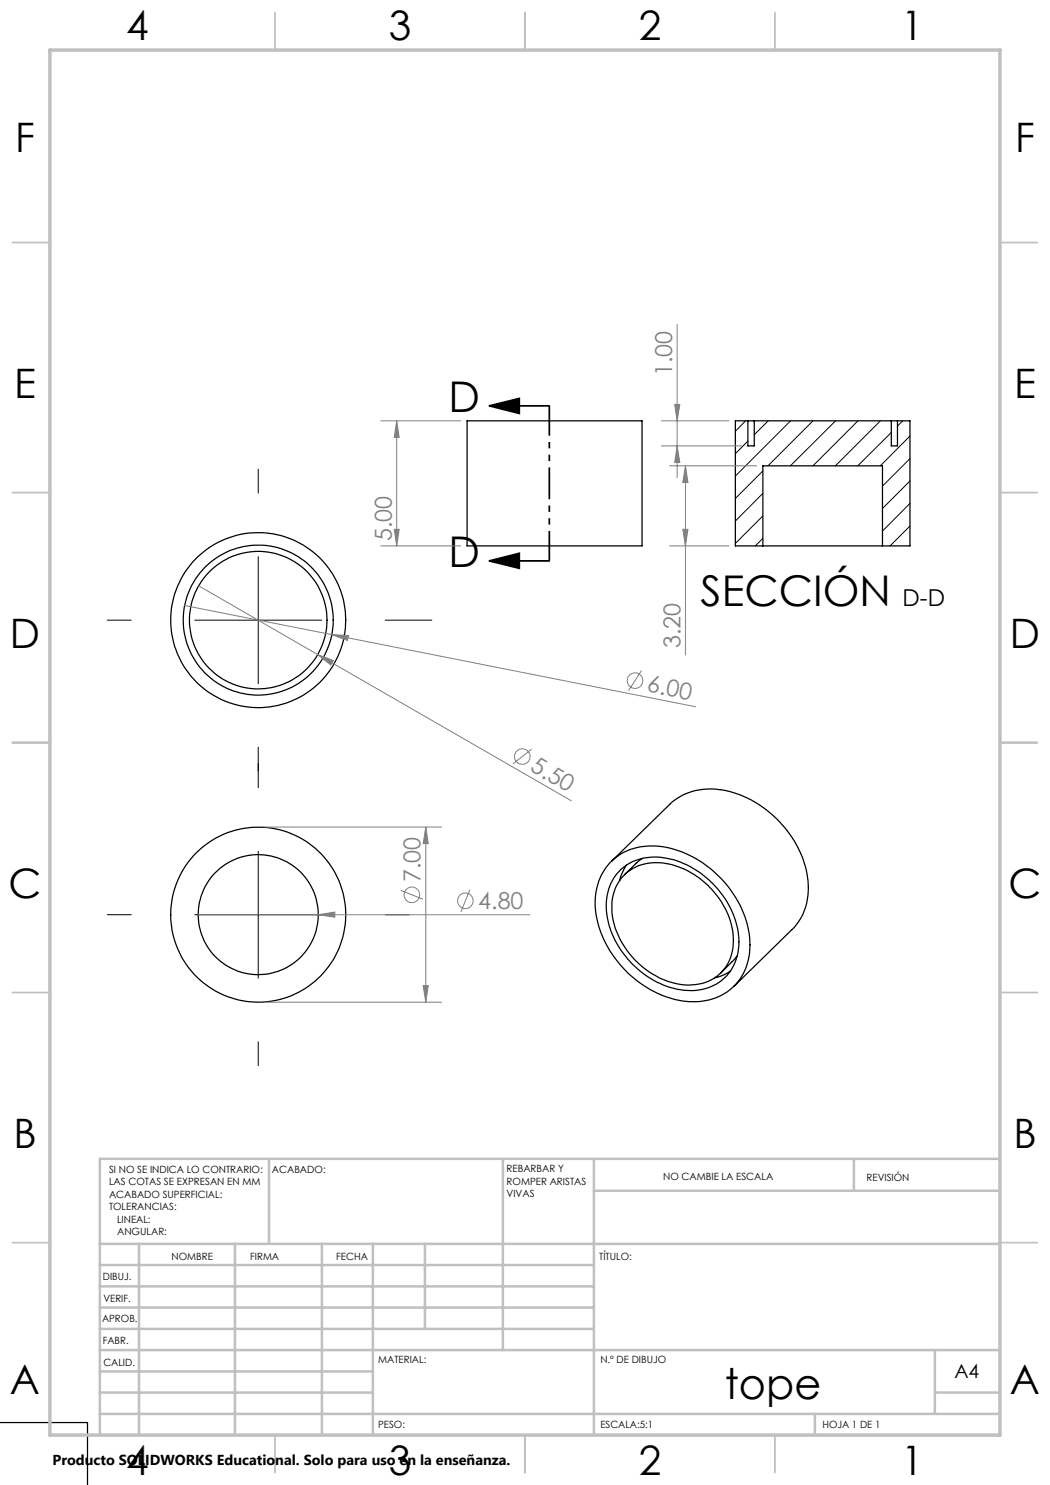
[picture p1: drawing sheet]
<svg xmlns="http://www.w3.org/2000/svg" width="210mm" height="297mm" viewBox="0 0 210 297" stroke-linecap="round" stroke-linejoin="round" font-family="sans-serif">
<g fill="none" stroke="#000" stroke-width=".25">
<path d="M93.4 84.2h35v25h-35zM149.6 84.2h1.2M149.6 84.2v5h1.2v-5M149.6 84.2h-2.5v25h5.5M150.8 84.2h27.5M178.3 84.2h1.2M178.3 84.2v5h1.2v-5M179.5 84.2h2.5v25h-5.5M152.6 109.2h23.9M152.6 109.2v-16h23.9v16M122 172.5a12.4 12.4 0 0 1 13-2.6 21.6 21.6 0 0 1 14.9 17.7 11.1 11.1 0 0 1-6.1 11.7 15.6 15.6 0 0 1-14.4-1.8 21 21 0 0 1-10.4-17.3 11.5 11.5 0 0 1 3-7.7zM122.3 172.3l11.6-11.4a12.1 12.1 0 0 1 11.4-2.8 21.8 21.8 0 0 1 16.3 18.1 11.6 11.6 0 0 1-3.2 9.7l-11.6 11.4"/>
<path d="M124.2 173.9a10.9 10.9 0 0 1 10.5-2 18.6 18.6 0 0 1 13.1 15.8 9.3 9.3 0 0 1-8.6 10.4 17 17 0 0 1-14.6-7.5 14.3 14.3 0 0 1-2.4-13.9l.8-1.5zM124.5 175.3a9.7 9.7 0 0 1 10.5-2.2 17.1 17.1 0 0 1 11.6 13.7 8.6 8.6 0 0 1-6.1 9.9 14.1 14.1 0 0 1-12.2-3.5 15.9 15.9 0 0 1-5.9-12.7 8.7 8.7 0 0 1 2.1-5.2zM125.3 173l-1 1.9-.4 1.2M128.4 171.7l-1.2 .9-2.3 2.3M146 194.2l-1.5 .9-1.6 .5M147.5 191.2l-3.4 3.4M-.1 284.5h17.6v12.6"/>
<circle cx="51.6" cy="124" r="17.5"/>
<circle cx="51.6" cy="124" r="15"/>
<circle cx="51.7" cy="124" r="13.8"/>
<circle cx="51.6" cy="182.9" r="12"/>
<circle cx="51.6" cy="182.9" r="17.5"/>
</g>
<g fill="none" stroke="#000" stroke-width=".2">
<path d="M51.6 93.8v4.8M149.1 84.2l-2 2.1M149.6 88.2l-2.5 2.5M152.6 94.2l-5.5 5.5M152.6 98.7l-5.5 5.5M153.6 84.2l-2.8 2.8M158.1 84.2l-11 11M162.6 84.2l-9 9M167.1 84.2l-9 9M171.6 84.2l-9 9M176.1 84.2l-9 9M178.3 86.5l-6.7 6.7"/>
<path d="M180.6 84.2l-1.1 1M182 87.2l-5.9 6M182 91.7l-5.5 5.5M182 96.2l-5.5 5.5M51.6 111.3v25.4M152.6 103.2l-5.5 5.5M152.6 107.7l-1.5 1.5M182 100.7l-5.5 5.5M182 105.2l-4 4M21.4 124h4.8M38.9 124h25.4M77 124h9.4"/>
<path d="M51.6 149.4v8.1M51.6 170.2v25.4M21.4 182.9h4.8M38.9 182.9h25.4M77 182.9h4.8M51.6 208.3v4.8"/>
</g>
<g fill="none" stroke="#808080" stroke-width=".2">
<path d="M135.4 64.9v30.6M76.2 84.2h15.9M79.3 84.2l.5 3.3h-1zM79.3 84.2v25M132.3 89.2h16M132.3 84.2h13.5M133.9 93.2h17.4M134.9 80.9h1.1l-.6 3.3zM135.4 89.2l.6 3.3h-1.1zM137.1 93.2l.5 3.3h-1zM137.1 93.2v37.8M39.7 117.2l74.6 43"/>
<path d="M76.2 109.2h15.9M78.8 105.9h1l-.5 3.3zM133.9 109.2h11.9M136.6 105.9h1l-.5 3.3zM36.9 121.1l29.5 5.8M63.5 130.9l3.2 1.2-.6 .9zM66.4 126.9l3.3 .2-.2 1zM66.4 126.9l72.7 14.5M128.3 134.1l-2.6 4M106.3 149.8l-3.7 3M52.9 165.4h35.4M80.2 178.1l4.4 1.7"/>
<path d="M85.2 165.4l.5 3.3h-1.1zM85.2 165.4v35M94 177.9l-1.8 4.5M39.7 182.9h66.3M63.6 182.9l3.4-.5v1zM84.6 197.1h1.1l-.5 3.3zM52.9 200.4h35.4"/>
<circle cx="127" cy="136.1" r="1.54"/>
<circle cx="104.5" cy="151.3" r="1.56"/>
<circle cx="82.4" cy="179" r="1.55"/>
<circle cx="93.1" cy="180.2" r="1.55"/>
</g>
<path d="M97.9 81.2l6-1.5v3zM97.9 81.2h12M97.9 112.2l6-1.5v3zM97.9 112.2h12" fill="none" stroke="#000" stroke-width=".35"/>
<path d="M109.9 81.2v31" fill="none" stroke="#000" stroke-width=".35" stroke-dasharray="6.3 1.3 1.3 1.3 1.3 1.3" stroke-dashoffset=".4" stroke-linecap="butt"/>
<g fill="none" stroke="#c0c0c0" stroke-width=".35">
<path d="M55 2.5v7.5M105 2.5v7.5M155 2.5v7.5M2.5 48.5h7.5M200 48.5h7.5M2.5 98.5h7.5M200 98.5h7.5M2.5 148.5h7.5M200 148.5h7.5M2.5 198.5h7.5M200 198.5h7.5M2.5 248.5h7.5"/>
<path d="M200 248.5h7.5M55 287v7.5M105 287v7.5M155 287v7.5"/>
</g>
<g fill="none" stroke="#c0c0c0" stroke-width=".5">
<path d="M53.8 231.8v17M100.6 231.8v38.2M118.8 231.8v55.2M118.8 238.2h81.2M170.8 231.8v6.4M200 231.8h-180v55.2M20 248.8h180M20 257.3h98.8M20 253h98.8M27.8 248.8v38.2M47 248.8v38.2M64.4 248.8v38.2"/>
<path d="M74.6 248.8v38.2M85 248.8v17M20 265.8h98.8M20 261.5h98.8M20 278.5h54.6M20 274.3h54.6M20 270h180M187 278.5h13M187 270v12.8M20 282.8h180M163 282.8v4.2"/>
</g>
<path d="M10 10h190v277h-190z" fill="none" stroke="#c0c0c0" stroke-width=".7"/>
<path d="M97.9 81.2l6-1.5v3zM97.9 112.2l6-1.5v3z" fill="#000"/>
<g fill="#808080">
<path d="M63.5 130.9l3.2 1.2-.6 .9z"/>
<path d="M66.4 126.9l3.3 .2-.2 1z"/>
<path d="M63.6 182.9l3.4-.5v1z"/>
<path d="M136.6 105.9h1l-.5 3.3zM137.1 93.2l.5 3.3h-1zM135.4 89.2l.6 3.3h-1.1zM134.9 80.9h1.1l-.6 3.3z"/>
<path d="M85.2 165.4l.5 3.3h-1.1zM84.6 197.1h1.1l-.5 3.3zM79.3 84.2l.5 3.3h-1zM78.8 105.9h1l-.5 3.3z"/>
</g>
<g font-size="8.5">
<text x="89.7" y="82.4">D</text>
<text x="89.7" y="113.4">D</text>
<text x="140.1" y="121.2">SECCIÓN</text>
<text x="145" y="279.7">tope</text>
</g>
<g font-size="8.1">
<text x="25.2" y="8">4</text>
<text x="77.7" y="8">3</text>
<text x="127.7" y="8">2</text>
<text x="180.2" y="8">1</text>
<text x="3" y="30.4">F</text>
<text x="203" y="30.4">F</text>
<text x="2.8" y="79.6">E</text>
<text x="202.8" y="79.6">E</text>
<text x="2" y="129.6">D</text>
<text x="202" y="129.6">D</text>
<text x="1.7" y="179.6">C</text>
<text x="201.7" y="179.6">C</text>
<text x="2.7" y="229.6">B</text>
<text x="202.7" y="229.6">B</text>
<text x="2" y="278.9">A</text>
<text x="202" y="278.9">A</text>
<text x="25.2" y="295">4</text>
<text x="77.7" y="295">3</text>
<text x="127.7" y="295">2</text>
<text x="180.2" y="295">1</text>
</g>
<g font-size="4.7" fill="#808080">
<text x="134.4" y="75.2" transform="rotate(-90 134.4 75.2)">1.00</text>
<text x="78.3" y="108.2" transform="rotate(-90 78.3 108.2)">5.00</text>
<text x="136.1" y="129.7" transform="rotate(-90 136.1 129.7)">3.20</text>
<text x="129.2" y="138.3" transform="rotate(11 129.2 138.3)">6.00</text>
<text x="105.8" y="154.1" transform="rotate(30 105.8 154.1)">5.50</text>
<text x="84.1" y="176.4" transform="rotate(-90 84.1 176.4)">7.00</text>
<text x="95.7" y="181.9">4.80</text>
</g>
<text font-size="4.7" x="180.5" y="121.2">D-D</text>
<text font-size="3.9" x="190.9" y="275.5">A4</text>
<text font-size="2.9" x="10.5" y="292.9">Producto SOLIDWORKS Educational. Solo para uso en la enseñanza.</text>
<g font-size="2">
<text x="21.8" y="234.6">SI NO SE INDICA LO CONTRARIO:</text>
<text x="21.8" y="237.1">LAS COTAS SE EXPRESAN EN MM</text>
<text x="21.8" y="239.6">ACABADO SUPERFICIAL:</text>
<text x="54.4" y="234.6">ACABADO:</text>
<text x="101.3" y="234.5">REBARBAR Y</text>
<text x="101.3" y="237">ROMPER ARISTAS</text>
<text x="101.3" y="239.5">VIVAS</text>
<text x="132.6" y="236">NO CAMBIE LA ESCALA</text>
<text x="173.3" y="236.2">REVISIÓN</text>
<text x="21.8" y="242.1">TOLERANCIAS:</text>
<text x="23.4" y="244.6">LINEAL:</text>
<text x="23.4" y="247.1">ANGULAR:</text>
<text x="34.3" y="252">NOMBRE</text>
<text x="50" y="251.9">FIRMA</text>
<text x="67.2" y="251.9">FECHA</text>
<text x="119.9" y="251.9">TÍTULO:</text>
<text x="20.6" y="256.1">DIBUJ.</text>
<text x="20.7" y="260.3">VERIF.</text>
<text x="20.4" y="264.4">APROB.</text>
<text x="20.5" y="268.8">FABR.</text>
<text x="20.7" y="273.1">CALID.</text>
<text x="75.6" y="272.5">MATERIAL:</text>
<text x="120.1" y="272.5">N.º DE DIBUJO</text>
<text x="75.6" y="285.5">PESO:</text>
<text x="120.1" y="285.6">ESCALA:5:1</text>
<text x="164.5" y="285.6">HOJA 1 DE 1</text>
</g>
</svg>
